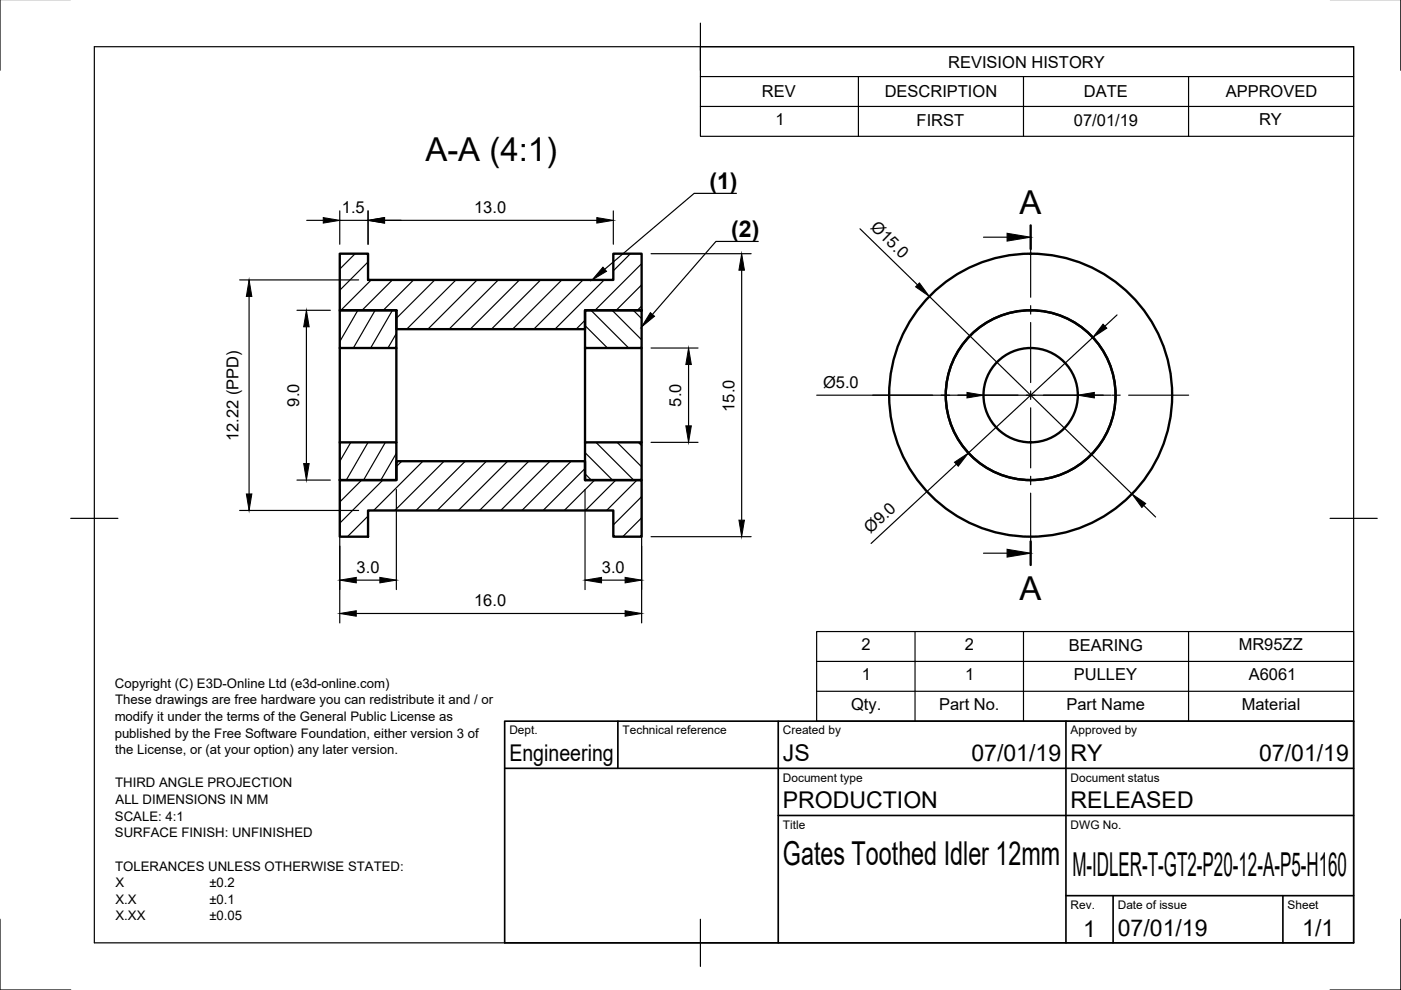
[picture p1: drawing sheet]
<svg xmlns="http://www.w3.org/2000/svg" width="297mm" height="210mm" viewBox="0 0 297 210" stroke-linecap="round" stroke-linejoin="round" font-family="sans-serif">
<!-- layer: Visible -->
<g fill="none" stroke="#000" stroke-width=".5">
<path d="M72 53.8h6v5.5h52v-5.5h6v12h-12v4h-40v-4h-12zM72 65.8h12v8h-12zM72 73.8v20M84 73.8v20M124 65.8h12v8h-12zM124 73.8v20M136 73.8v20M72 93.8h12v8h-12zM124 93.8h12v8h-12zM72 101.8h12v-4h40v4h12v12h-6v-5.6h-52v5.6h-6z"/>
<circle cx="218.5" cy="83.8" r="30"/>
<circle cx="218.5" cy="83.8" r="18"/>
<circle cx="218.5" cy="83.8" r="10"/>
</g>
<!-- layer: Border -->
<path d="M0 -.1v15M297 -.1v15M20 9.9h267v190h-267zM148.5 4.9v10M15 109.9h10M282 109.9h10M0 194.9v15h15M148.5 194.9v10M297 194.9v15h-15" fill="none" stroke="#000" stroke-width=".25"/>
<!-- layer: TitleBlock -->
<path d="M107 152.9h180v47h-180zM131 152.9v10M165 152.9v47M226 152.9v47M107 162.9h180M165 172.9h122M226 189.9h61M236 189.9v10M272 189.9v10" fill="none" stroke="#000" stroke-width=".35"/>
<!-- layer: Center Lines -->
<g fill="none" stroke="#000" stroke-width=".25">
<path d="M218.5 50.3v12.7M218.5 64.8v1.8M218.5 68.4v12.7M185 83.8h12.8M199.5 83.8h1.8M203.1 83.8h12.7M217.6 83.8h1.8M218.5 82.9v1.8M218.5 86.5v12.7M221.2 83.8h12.7M235.7 83.8h1.8M239.3 83.8h12.7"/>
<path d="M218.5 101v1.8M218.5 104.6v12.7"/>
</g>
<!-- layer: Hatching -->
<g fill="none" stroke="#000" stroke-width=".25">
<path d="M75.3 53.8l-3.3 3.2M78 55.5l-6 6M78.7 59.3l-6.4 6.5M83.2 59.3l-6.4 6.5M87.7 59.3l-6.4 6.5M92.2 59.3l-8.2 8.2M96.7 59.3l-10.5 10.5M101.2 59.3l-10.5 10.5M105.7 59.3l-10.5 10.5M110.1 59.3l-10.4 10.5M114.6 59.3l-10.4 10.5M119.1 59.3l-10.4 10.5"/>
<path d="M123.6 59.3l-10.4 10.5M128.1 59.3l-10.4 10.5M133.7 53.8l-3.7 3.6M136 55.9l-9.8 9.9M72.2 65.8l-.2 .3M75.9 65.8l-3.9 6.6M79.5 65.8l-4.6 8M83.2 65.8l-4.6 8M84 70.7l-1.7 3.1M124 67.9l-1.8 1.9M124 73.5l.3 .3M124 69l4.8 4.8"/>
<path d="M125.3 65.8l8 8M129.8 65.8l6.2 6.2M134.3 65.8l1.7 1.8M136 60.4l-5.4 5.4M136 64.9l-.9 .9M74.4 93.8l-2.4 4M78 93.8l-4.6 8M81.7 93.8l-4.6 8M84 96.1l-3.3 5.7M85.2 97.8l-1.2 1.1M89.7 97.8l-10.5 10.4M94.2 97.8l-10.5 10.4"/>
<path d="M98.6 97.8l-10.4 10.4M103.1 97.8l-10.4 10.4M107.6 97.8l-10.4 10.4M112.1 97.8l-10.4 10.4M116.6 97.8l-10.4 10.4M121.1 97.8l-10.4 10.4M124 99.3l-8.9 8.9M124 96l5.9 5.8M126.4 93.8l8 8M130.8 93.8l5.2 5.2M135.3 93.8l.7 .7M72.2 101.8l-.2 .1"/>
<path d="M76.7 101.8l-4.7 4.6M78 109.4l-4.3 4.4M81.2 101.8l-9.2 9.1M124 100.5l1.4 1.3M126.1 101.8l-6.5 6.4M130.6 101.8l-6.5 6.4M135.1 101.8l-6.5 6.4M136 105.3l-6 6M136 109.8l-4 4"/>
</g>
<!-- layer: Annotations -->
<path d="M218.5 47.8v5M218.5 114.8v5" fill="none" stroke="#000" stroke-width=".5"/>
<path d="M156.1 41h-8.9l-19 16.1M160.8 51.2h-9l-13.5 15.5M208.5 50.3h5M208.5 117.3h5" fill="none" stroke="#000" stroke-width=".25"/>
<path d="M127.8 56.6l.8 .9-3.1 1.8zM213.5 49.5l5 .8-5 .8zM137.9 66.3l.9 .8-2.8 2.2zM213.5 116.5l5 .8-5 .8z" fill="#000" stroke="#000" stroke-width=".21"/>
<!-- layer: BOM -->
<path d="M148.5 9.9h138.5v19h-138.5zM148.5 16.2h138.5M182 16.2v12.7M217 16.2v12.7M252 16.2v12.7M148.5 22.6h138.5M173.1 133.9h113.9v19h-113.9zM194 133.9v19M217 133.9v19M252 133.9v19M173.1 146.6h113.9M173.1 140.2h113.9" fill="none" stroke="#000" stroke-width=".25"/>
<!-- layer: Dimensions -->
<g fill="none" stroke="#000" stroke-width=".25">
<path d="M50.8 59.3h25.2M65 46.7h3.5M72 44.7v7.1M72 46.7h6M78 44.7v7.1M81.5 46.7h45M130 44.7v7.1M138 53.8h21.2M157.2 57.3v53M182.3 48.5l12.2 11.9M52.8 62.8v41.9M63 65.8h7"/>
<path d="M65 69.3v29M138 73.8h10M146 77.3v13M197 62.8l43 41.9M231.7 71.5l-26.4 24.5M236.8 66.8l-2.5 2.4M138 93.8h10M173.2 83.8h31.8M202.8 98.4l-18.1 16.8M208.5 83.8h20M232 83.8h3.5M50.8 108.2h25.2"/>
<path d="M63 101.8h7M72 103.8v28.3M84 103.8v21.2M124 103.8v21.2M136 103.8v28.3M138 113.8h21.2M242.5 107.2l2.5 2.4M75.5 123h5M75.5 130.1h57M127.5 123h5"/>
</g>
<g fill="#000" stroke="#000" stroke-width=".21">
<path d="M68.5 46.1l3.5 .6-3.5 .6zM78 46.7l3.5-.6v1.2zM126.5 46.1l3.5 .6-3.5 .6zM157.2 53.8l.6 3.5h-1.1zM194.9 60l2.1 2.8-2.9-2zM52.8 59.3l.6 3.5h-1.2zM65 65.8l.5 3.5h-1.1zM146 73.8l.6 3.5h-1.2zM233.9 68.7l.8 .9-3 1.9zM64.4 98.3h1.1l-.5 3.5zM145.4 90.3h1.2l-.6 3.5zM202.4 98l2.9-2-2.1 2.9z"/>
<path d="M205 83.2l3.5 .6-3.5 .6zM228.5 83.8l3.5-.6v1.2zM52.2 104.7h1.2l-.6 3.5zM156.7 110.3h1.1l-.6 3.5zM240 104.7l2.9 2.1-.8 .8zM72 123l3.5-.6v1.2zM72 130.1l3.5-.6v1.2zM80.5 122.4l3.5 .6-3.5 .6zM124 123l3.5-.6v1.2zM132.5 122.4l3.5 .6-3.5 .6zM132.5 129.5l3.5 .6-3.5 .6z"/>
</g>
<g font-size="7">
<text x="90.2" y="34.1">A-A (4:1)</text>
<text x="216.2" y="45.3">A</text>
<text x="216.2" y="127.3">A</text>
<text x="166" y="183.4">Gates Toothed Idler 12mm</text>
<text x="227.4" y="185.8">M-IDLER-T-GT2-P20-12-A-P5-H160</text>
</g>
<g font-size="4.9">
<text x="150.4" y="40">(1)</text>
<text x="155" y="50.2">(2)</text>
<text x="108" y="161.4">Engineering</text>
<text x="166" y="161.4">JS</text>
<text x="206" y="161.4">07/01/19</text>
<text x="227" y="161.4">RY</text>
<text x="267" y="161.4">07/01/19</text>
<text x="166" y="171.4">PRODUCTION</text>
<text x="227" y="171.4">RELEASED</text>
<text x="229.6" y="198.6">1</text>
<text x="237" y="198.4">07/01/19</text>
<text x="276.1" y="198.6">1/1</text>
</g>
<g font-size="3.5">
<text x="201" y="14.3">REVISION HISTORY</text>
<text x="161.5" y="20.7">REV</text>
<text x="187.6" y="20.7">DESCRIPTION</text>
<text x="229.8" y="20.7">DATE</text>
<text x="259.9" y="20.7">APPROVED</text>
<text x="164.4" y="26.6">1</text>
<text x="194.3" y="26.6">FIRST</text>
<text x="227.7" y="26.6">07/01/19</text>
<text x="267" y="26.6">RY</text>
<text x="72.5" y="45.2">1.5</text>
<text x="100.5" y="45.2">13.0</text>
<text x="184.4" y="48.3" transform="rotate(44 184.4 48.3)">Ø15.0</text>
<text x="174.5" y="82.2">Ø5.0</text>
<text x="63.4" y="86.2" transform="rotate(-90 63.4 86.2)">9.0</text>
<text x="144.4" y="86.2" transform="rotate(-90 144.4 86.2)">5.0</text>
<text x="155.7" y="87.3" transform="rotate(-90 155.7 87.3)">15.0</text>
<text x="50.6" y="93.5" transform="rotate(-90 50.6 93.5)">12.22 (PPD)</text>
<text x="184.6" y="113.1" transform="rotate(-43 184.6 113.1)">Ø9.0</text>
<text x="75.6" y="121.5">3.0</text>
<text x="127.6" y="121.5">3.0</text>
<text x="100.5" y="128.5">16.0</text>
<text x="182.6" y="137.9">2</text>
<text x="204.6" y="137.9">2</text>
<text x="226.6" y="137.9">BEARING</text>
<text x="262.6" y="137.9">MR95ZZ</text>
<text x="182.7" y="144.2">1</text>
<text x="204.7" y="144.2">1</text>
<text x="227.7" y="144.2">PULLEY</text>
<text x="264.8" y="144.2">A6061</text>
<text x="180.4" y="150.6">Qty.</text>
<text x="199.1" y="150.6">Part No.</text>
<text x="226.1" y="150.6">Part Name</text>
<text x="263.3" y="150.6">Material</text>
</g>
<g font-size="2.8">
<text x="24.4" y="145.8">Copyright (C) E3D-Online Ltd (e3d-online.com)</text>
<text x="24.4" y="149.3">These drawings are free hardware you can redistribute it and / or</text>
<text x="24.3" y="152.8">modify it under the terms of the General Public License as</text>
<text x="24.3" y="156.4">published by the Free Software Foundation, either version 3 of</text>
<text x="24.4" y="159.9">the License, or (at your option) any later version.</text>
<text x="24.4" y="166.9">THIRD ANGLE PROJECTION</text>
<text x="24.5" y="170.5">ALL DIMENSIONS IN MM</text>
<text x="24.4" y="174">SCALE: 4:1</text>
<text x="24.4" y="177.6">SURFACE FINISH: UNFINISHED</text>
<text x="24.4" y="184.6">TOLERANCES UNLESS OTHERWISE STATED:</text>
<text x="24.5" y="188.1">X</text>
<text x="24.5" y="191.6">X.X</text>
<text x="44.4" y="188.1">±0.2</text>
<text x="44.4" y="191.6">±0.1</text>
<text x="24.5" y="195.1">X.XX</text>
<text x="44.4" y="195.1">±0.05</text>
</g>
<g font-size="2.5">
<text x="108" y="155.7">Dept.</text>
<text x="132" y="155.7">Technical reference</text>
<text x="166" y="155.7">Created by</text>
<text x="227" y="155.7">Approved by</text>
<text x="166" y="165.7">Document type</text>
<text x="227" y="165.7">Document status</text>
<text x="166" y="175.7">Title</text>
<text x="227" y="175.7">DWG No.</text>
<text x="227" y="192.7">Rev.</text>
<text x="237" y="192.7">Date of issue</text>
<text x="273" y="192.7">Sheet</text>
</g>
</svg>
